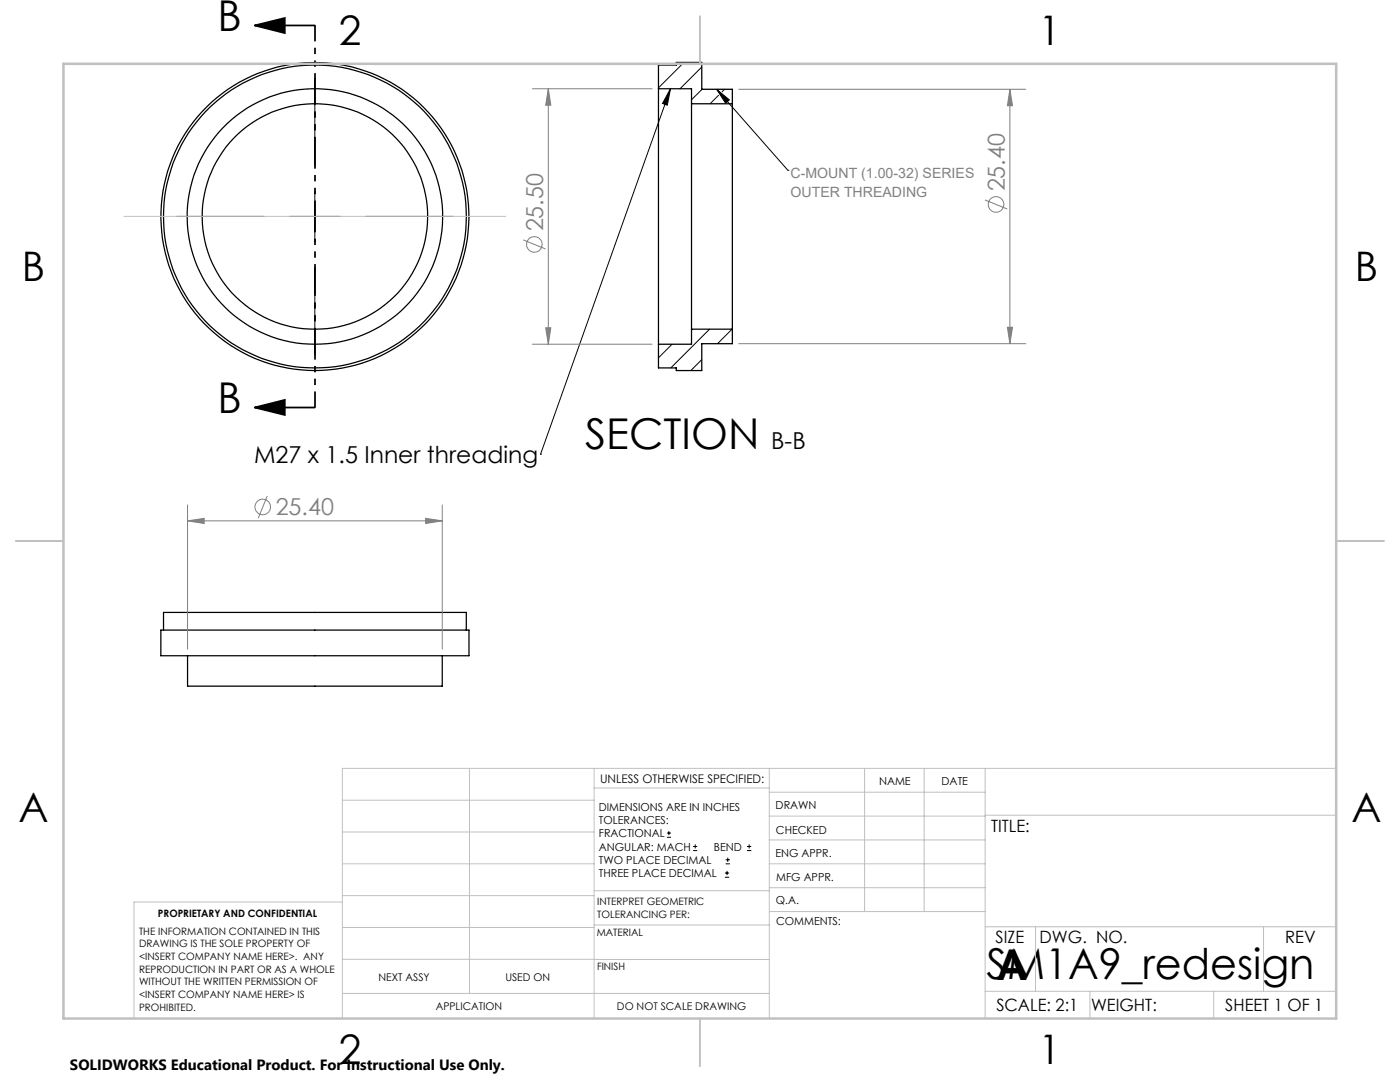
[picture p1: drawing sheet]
<svg xmlns="http://www.w3.org/2000/svg" width="279mm" height="216mm" viewBox="0 0 279 216" stroke-linecap="round" stroke-linejoin="round" font-family="sans-serif">
<g fill="none" stroke="#000" stroke-width=".25">
<path d="M131.4 17.7v51M131.4 17.7v-4.7h3.6v-.5h5.1v5.3h6.1v2.9M131.4 17.7h6.6v3M138 20.7v45M138 20.7h8.2M146.2 20.7v45M138 65.7v3h-6.6M138 65.7h8.2M146.2 65.7v2.9h-6.1v5.3h-5.1v-.5h-3.6v-4.7M32.1 125.7h61.5v5.1h-61.5zM32.6 125.7v-3.5h60.5v3.5M37.4 130.8v6.1h50.9v-6.1"/>
<circle cx="62.8" cy="43.2" r="25.5"/>
<circle cx="62.8" cy="43.2" r="30.7"/>
<circle cx="62.9" cy="43.2" r="30.2"/>
<circle cx="62.9" cy="43.2" r="22.5"/>
</g>
<g fill="none" stroke="#000" stroke-width=".2">
<path d="M62.8 15.6v17.5M131.5 13h-.1M133.8 17.7l-.6 3.3-1-.4zM133.8 17.7l-25.9 72.9M136.5 12.5l-5.1 5M140.1 13.4l-4.4 4.3M140.1 17.8l-2.1 2.1M143 17.8l2.6 2.1-.8 .7zM143 17.8l14.2 16.2M143.4 19l-1.7 1.7M144.6 17.8l-.5 .5M62.8 38.1v10.2"/>
<path d="M157.2 34h.1M35.3 43.2h17.4M57.8 43.2h10.1M62.8 53.3v17.5M73 43.2h17.4M134.1 68.7l-2.7 2.7M140.1 71.8l-2.2 2.1M141.6 65.7l-7.7 7.7M146.1 65.7l-2.9 2.9M107.9 90.6h.1M133.1 167.1h.8M133.1 166.2h.8"/>
<path d="M133.5 165.8v.9M138.3 169.7h.8M138.3 168.9h.8M138.7 168.5v.8M144.7 175h.8M144.7 174.2h.8M144.8 172.4h.9M144.8 171.6h.9M145.1 173.8v.8M145.2 171.1v.9M149.1 169.7h.8M149.1 168.9h.8"/>
<path d="M149.5 168.5v.8"/>
</g>
<g fill="none" stroke="#808080" stroke-width=".2">
<path d="M106.3 17.7h23.8M109.4 17.7v51M109.4 17.7l.5 3.3h-1zM147.4 17.8h57.3M201.5 17.8l.6 3.3h-1.1zM201.5 17.8v50.8M196.6 39.9l4.4 1.8M104.4 47.9l4.5 1.8M106.3 68.7h23.8M108.9 65.4h1l-.5 3.3zM147.4 68.6h57.3M201 65.3h1.1l-.6 3.3z"/>
<path d="M53.3 99l-1.8 4.4M37.4 103.9l3.3-.5v1.1zM37.4 100.8v28.7M37.4 103.9h50.9M84.9 103.4l3.4 .5-3.4 .6zM88.3 100.8v28.7"/>
<circle cx="106.6" cy="48.8" r="1.55"/>
<circle cx="198.8" cy="40.8" r="1.55"/>
<circle cx="52.4" cy="101.2" r="1.55"/>
</g>
<path d="M50.8 5.1l6-1.5v3zM50.8 5.1h12M50.8 81.3l6-1.5v3zM50.8 81.3h12" fill="none" stroke="#000" stroke-width=".35"/>
<path d="M62.9 5.1v76.2" fill="none" stroke="#000" stroke-width=".35" stroke-dasharray="6.3 1.3 1.3 1.3 1.3 1.3" stroke-dashoffset="3.2" stroke-linecap="butt"/>
<g fill="none" stroke="#c0c0c0" stroke-width=".2">
<path d="M24.7 43.2h76.3M68.3 159.7h50.3M93.7 153.3v44.9M118.6 153.3v49.9M118.6 157.2h34.9M153.5 153.3v49.9M153.5 158.1h43.1M172.5 153.3v28.6M184.4 153.3v28.6M196.6 153.3v49.9M266.7 153.3h-198.4v49.9M68.3 178.7h50.3"/>
<path d="M68.3 172.4h50.3M68.3 166h50.3M68.3 180h-41.6v23.2M118.6 177.7h35M153.5 167.6h43.1M153.5 162.8h43.1M153.5 172.4h43.1M153.5 177.1h43.1M196.6 162.7h70.1M68.3 198.2h85.2M68.3 191.4l85.2 .1M68.3 185.1h50.3"/>
<path d="M118.6 184.6h35M153.6 181.9h43M196.6 197.8h70.1M196.6 184.9h70.1M206.7 184.9v12.9M217.5 197.8v5.4M242.2 197.8v5.4M252.2 184.9v12.9"/>
</g>
<path d="M139.7 3.2v9.5M3.1 107.9h9.6M266.7 107.9h9.5M139.7 203.2v9.6" fill="none" stroke="#c0c0c0" stroke-width=".25"/>
<path d="M12.7 12.7h254v190.5h-254z" fill="none" stroke="#c0c0c0" stroke-width=".5"/>
<g fill="#000">
<path d="M50.8 5.1l6-1.5v3zM50.8 81.3l6-1.5v3z"/>
<path d="M143 17.8l2.6 2.1-.8 .7zM133.8 17.7l-.6 3.3-1-.4z"/>
</g>
<g fill="#808080">
<path d="M37.4 103.9l3.3-.5v1.1zM84.9 103.4l3.4 .5-3.4 .6z"/>
<path d="M109.4 17.7l.5 3.3h-1zM108.9 65.4h1l-.5 3.3z"/>
<path d="M201.5 17.8l.6 3.3h-1.1zM201 65.3h1.1l-.6 3.3z"/>
</g>
<g font-size="8.5">
<text x="43.4" y="6.3">B</text>
<text x="43.4" y="82.5">B</text>
<text x="116.8" y="89.6">SECTION</text>
<text x="196.9" y="195.4">SM1A9_redesign</text>
<text x="198.9" y="195.5">A</text>
</g>
<g font-size="8.1">
<text x="67.6" y="8.9">2</text>
<text x="207.3" y="8.9">1</text>
<text x="4.4" y="56.2">B</text>
<text x="270.4" y="56.2">B</text>
<text x="3.7" y="164.1">A</text>
<text x="269.7" y="164.1">A</text>
<text x="67.6" y="212.4">2</text>
<text x="207.3" y="212.4">1</text>
</g>
<g font-size="4.7" fill="#808080">
<text x="200.5" y="38.2" transform="rotate(-90 200.5 38.2)">25.40</text>
<text x="108.4" y="46.2" transform="rotate(-90 108.4 46.2)">25.50</text>
<text x="55" y="102.9">25.40</text>
</g>
<g font-size="4.7">
<text x="153.9" y="89.6">B-B</text>
<text x="50.7" y="92.3">M27 x 1.5 Inner threading</text>
</g>
<g font-size="3.4">
<text x="197.8" y="166">TITLE:</text>
<text x="198.7" y="188.1">SIZE</text>
<text x="207.5" y="188.1">DWG. NO.</text>
<text x="256.5" y="188.2">REV</text>
<text x="198.8" y="201.7">SCALE: 2:1</text>
<text x="217.7" y="201.8">WEIGHT:</text>
<text x="244.5" y="201.7">SHEET 1 OF 1</text>
</g>
<text font-size="3" x="14" y="213.5">SOLIDWORKS Educational Product. For Instructional Use Only.</text>
<g font-size="2.8" fill="#818181">
<text x="157.8" y="35.5">C-MOUNT (1.00-32) SERIES</text>
<text x="157.8" y="39.3">OUTER THREADING</text>
</g>
<text font-size="2.4" x="119.8" y="156.2">UNLESS OTHERWISE SPECIFIED:</text>
<g font-size="2.2">
<text x="119.5" y="161.8">DIMENSIONS ARE IN INCHES</text>
<text x="154.8" y="161.4">DRAWN</text>
<text x="175.4" y="156.6">NAME</text>
<text x="187.9" y="156.7">DATE</text>
<text x="119.5" y="164.4">TOLERANCES:</text>
<text x="119.5" y="167.1">FRACTIONAL</text>
<text x="154.9" y="166.3">CHECKED</text>
<text x="119.5" y="169.7">ANGULAR: MACH</text>
<text x="119.5" y="172.4">TWO PLACE DECIMAL</text>
<text x="142.5" y="169.7">BEND</text>
<text x="154.8" y="171">ENG APPR.</text>
<text x="119.5" y="175">THREE PLACE DECIMAL</text>
<text x="154.9" y="175.7">MFG APPR.</text>
<text x="154.9" y="180.4">Q.A.</text>
<text x="154.9" y="184.6">COMMENTS:</text>
</g>
<g font-size="2.1">
<text x="75.5" y="195.7">NEXT ASSY</text>
<text x="100.9" y="195.7">USED ON</text>
<text x="86.9" y="201.5">APPLICATION</text>
<text x="123.1" y="201.6">DO NOT SCALE DRAWING</text>
</g>
<g font-size="2">
<text x="31.5" y="182.9">PROPRIETARY AND CONFIDENTIAL</text>
<text x="119.2" y="180.6">INTERPRET GEOMETRIC</text>
<text x="119.2" y="183.1">TOLERANCING PER:</text>
<text x="27.8" y="186.5">THE INFORMATION CONTAINED IN THIS</text>
<text x="27.8" y="189">DRAWING IS THE SOLE PROPERTY OF</text>
<text x="27.8" y="191.6">&lt;INSERT COMPANY NAME HERE&gt;. ANY</text>
<text x="119.1" y="186.7">MATERIAL</text>
<text x="27.8" y="194.1">REPRODUCTION IN PART OR AS A WHOLE</text>
<text x="27.8" y="196.6">WITHOUT THE WRITTEN PERMISSION OF</text>
<text x="119.1" y="193.5">FINISH</text>
<text x="27.8" y="199.1">&lt;INSERT COMPANY NAME HERE&gt; IS</text>
<text x="27.8" y="201.7">PROHIBITED.</text>
</g>
</svg>
